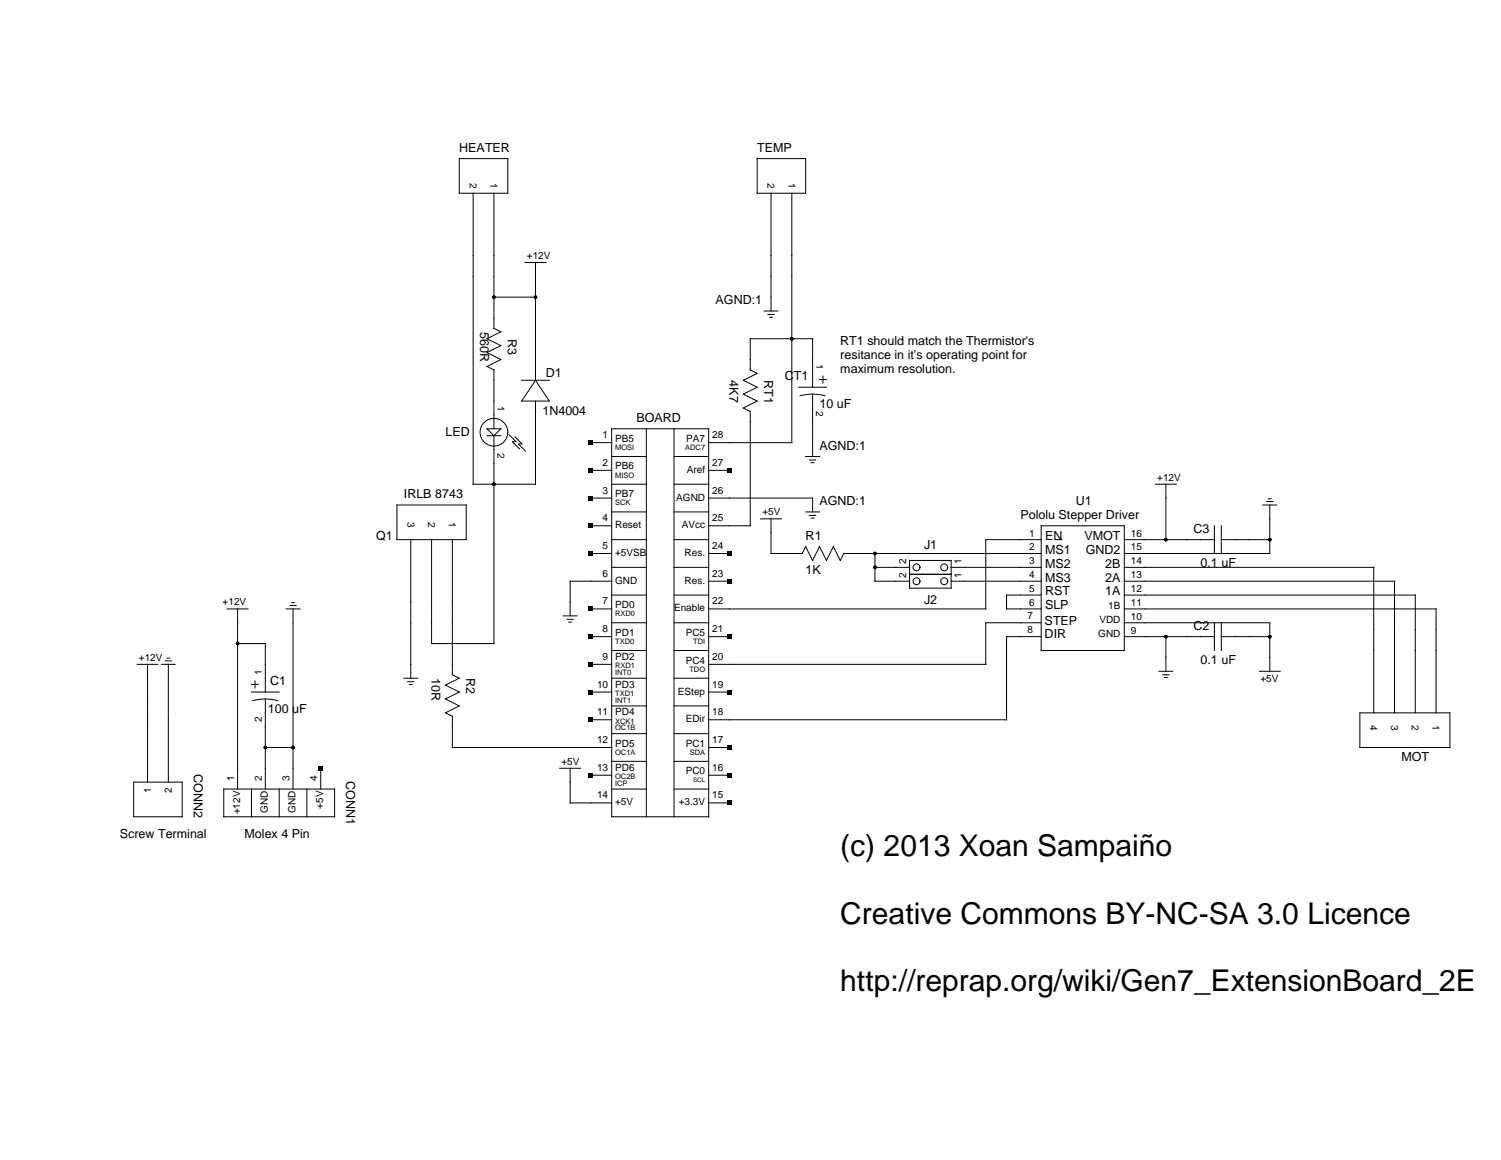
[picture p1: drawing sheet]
<svg xmlns="http://www.w3.org/2000/svg" width="279mm" height="216mm" viewBox="0 0 279 216" stroke-linecap="round" stroke-linejoin="round" font-family="sans-serif">
<g fill="none" stroke="#000" stroke-width=".19">
<path d="M85.5 29.5h9v6.5h-9zM88.1 36v54.1h11.6v-15.5M91.9 36v25.1M140.9 29.5h9.1v6.5h-9.1zM143.5 36v21.9M147.4 36v46.4h-15.5M91.9 55.3h7.8M97.7 48.9h3.9M99.7 48.9v21.9M142.2 57.9h2.6M142.9 58.5h1.2M143.3 59h.5"/>
<path d="M90.7 79.8h2.5l-1.3 1.3zM91.9 61.1l1.3 .7-2.5 1.2 2.5 1.3-2.5 1.3 2.5 1.3-2.5 1.3 1.2 .6v11M97.1 70.8h5.2M99.7 70.8l2.6 3.8h-5.2zM113.9 79.8h18v72.2h-18zM120.3 79.8v72.2M125.5 79.8v72.2M139.7 68.9v-5.9h11.6v9.1M139.7 68.8l1.2 .7M140.9 69.5l-2.5 1.3 2.5 1.3-2.5 1.3 2.5 1.2-2.5 1.3 1.3 .7v21.3h-7.8M148.7 72.1h5.1M148.9 73.7a9 9 0 0 1 4.7 0"/>
<path d="M151.3 73.4v11.6M152.5 70.6h1.3M153.2 70v1.3M73.9 94h12.9v6.4h-12.9zM90.7 81.1h2.5M91.9 81.1v38.7h-11.6v-19.4M94.8 80.9l1.2 1.3h-.6l1.3 1.3M95.8 81.3l1.4 1.3-.7 .1 1.3 1.3M110 97.9h3.9M110 82.4h3.9M110 87.5h3.9M110 92.7h3.9"/>
<path d="M113.9 90.1h6.4M113.9 95.3h6.4M113.9 85h6.4M125.5 90.1h6.4M125.5 95.3h6.4M125.5 85h6.4M131.9 92.7h19.4v2.6M131.9 87.5h3.9M141.6 96.6h3.9M143.5 96.6v6.4h5.8l.7-1.3 1.3 2.6 1.2-2.6 1.3 2.6 1.3-2.6 1.3 2.6 .7-1.3h36.7M150 95.3h2.5M150 85h2.5"/>
<path d="M150.7 85.6h1.1M150.7 95.9h1.1M151 86.1h.5M151 96.4h.5M193.8 97.9h15.5v23.2h-15.5zM215.1 90.1h3.9M217 90.1v10.3M226 97.9v5.1M227.3 97.9v5.1M235.1 94h2.6M235.8 93.3h1.1M236.1 92.8h.5"/>
<path d="M236.4 94v9h-27.1M42.3 113.3h3.9M44.2 119.8h5.2v9M44.2 113.3v33.6M53.3 113.3h2.5M54 112.7h1.1M54.3 112.2h.5M54.5 113.3v33.6M76.5 100.4v25.8M84.2 100.4v25.2l1.3 .6-2.6 1.3 2.6 1.3-2.6 1.3 2.6 1.3-2.6 1.3 1.3 .6v5.8h29.7M104.8 114.6h2.6M105.5 115.3h1.2"/>
<path d="M105.9 115.8h.5M110 103h3.9M110 113.3h3.9M110 118.5h3.9M113.9 100.4h6.4M113.9 115.9h6.4M113.9 105.6h6.4M113.9 108.2h-7.8v6.4M113.9 110.8h6.4M125.5 100.4h6.4M125.5 115.9h6.4M125.5 105.6h6.4"/>
<path d="M125.5 110.8h6.4M131.9 103h3.9M131.9 108.2h3.9M131.9 118.5h3.9M162.9 105.6h6.4M162.9 103v5.2h6.4M169.3 106.9h7.7M169.3 104.3h7.7v5.2h-7.7zM177 105.6h16.8M177 108.2h16.8M193.8 100.4h-10.3v12.9h-51.6M193.8 115.9h-10.3v7.8h-51.6"/>
<path d="M193.8 110.8h-6.4v2.5h6.4M193.8 118.5h-6.4v15.5h-55.5M196.4 100.4h1.3M209.3 100.4h16.7M209.3 115.9h27.1v9M209.3 105.6h46.4v27.1M209.3 108.2h50.3v24.5M209.3 110.8h54.1v21.9M209.3 113.3h58v19.4M209.3 118.5h16.7M217 118.5v6.4M226 115.9v5.2"/>
<path d="M227.3 100.4h9.1M227.3 118.5h9.1M227.3 115.9v5.2M25.5 123.7h3.9M27.5 123.7v21.9M30 123.7h2.6M30.8 123h1.1M31.1 122.5h.5M31.3 123.7v21.9M46.8 127.4h1.3M46.8 128.8h5.2M47.1 130.4a9 9 0 0 1 4.6 0"/>
<path d="M47.5 126.7v1.3M49.4 139.1h5.1M49.4 130.1v16.8M75.2 126.2h2.6M75.9 126.9h1.1M76.2 127.4h.5M110 123.7h3.9M110 128.8h3.9M110 134h3.9M113.9 121.1h6.4M113.9 126.2h6.4M113.9 131.4h6.4"/>
<path d="M113.9 136.5h6.4M125.5 121.1h6.4M125.5 126.2h6.4M125.5 131.4h6.4M125.5 136.5h6.4M131.9 139.1h3.9M131.9 128.8h3.9M215.7 124.9h2.6M216.4 125.6h1.2M216.8 126.1h.5M234.4 124.9h3.9M253.1 132.7h16.8v6.4h-16.8z"/>
<path d="M24.9 145.6h9v6.4h-9zM41.7 146.9h20.6v5.1h-20.6zM46.8 146.9v5.1M52 146.9v5.1M57.1 146.9v5.1M59.7 143v3.9M104.2 143h3.9M106.1 143v6.4h7.8M110 144.3h3.9M113.9 141.7h6.4M113.9 146.9h6.4M125.5 141.7h6.4"/>
<path d="M125.5 146.9h6.4M131.9 144.3h3.9M131.9 149.4h3.9"/>
<circle cx="91.9" cy="80.5" r="2.58"/>
<circle cx="170.6" cy="108.2" r=".64"/>
<circle cx="170.6" cy="105.6" r=".64"/>
<circle cx="175.8" cy="108.2" r=".64"/>
<circle cx="175.8" cy="105.6" r=".64"/>
</g>
<g fill="#000">
<path d="M109.6 82h.8v.8h-.8zM109.6 87.2h.8v.7h-.8zM109.6 92.3h.8v.8h-.8zM109.6 97.5h.8v.7h-.8zM135.4 87.2h.8v.7h-.8zM109.6 102.6h.8v.8h-.8zM109.6 112.9h.8v.8h-.8zM109.6 118.1h.8v.8h-.8zM135.4 118.1h.8v.8h-.8zM135.4 107.8h.8v.8h-.8zM135.4 102.6h.8v.8h-.8zM109.6 123.3h.8v.7h-.8z"/>
<path d="M109.6 128.4h.8v.8h-.8zM109.6 133.6h.8v.8h-.8zM135.4 138.7h.8v.8h-.8zM135.4 128.4h.8v.8h-.8zM59.3 142.6h.8v.8h-.8zM109.6 143.9h.8v.8h-.8zM135.4 149.1h.8v.7h-.8zM135.4 143.9h.8v.8h-.8z"/>
<circle cx="91.9" cy="55.3" r=".32"/>
<circle cx="99.7" cy="55.3" r=".32"/>
<circle cx="147.4" cy="63" r=".32"/>
<circle cx="91.9" cy="90.1" r=".32"/>
<circle cx="44.2" cy="119.8" r=".32"/>
<circle cx="162.9" cy="105.6" r=".32"/>
<circle cx="162.9" cy="103" r=".32"/>
<circle cx="217" cy="100.4" r=".32"/>
<circle cx="217" cy="118.5" r=".32"/>
<circle cx="236.4" cy="100.4" r=".32"/>
<circle cx="236.4" cy="118.5" r=".32"/>
<circle cx="49.4" cy="139.1" r=".32"/>
<circle cx="54.5" cy="139.1" r=".32"/>
</g>
<g font-size="5.6">
<text x="156.4" y="159.4">(c) 2013 Xoan Sampaiño</text>
<text x="156.4" y="171.9">Creative Commons BY-NC-SA 3.0 Licence</text>
<text x="156.4" y="184.4">http://reprap.org/wiki/Gen7_ExtensionBoard_2E</text>
</g>
<g font-size="2.3">
<text x="85.5" y="28.2">HEATER</text>
<text x="140.9" y="28.2">TEMP</text>
<text x="133.2" y="56.6">AGND:1</text>
<text x="89.4" y="61.8" transform="rotate(90 89.4 61.8)">560R</text>
<text x="94.5" y="63" transform="rotate(90 94.5 63)">R3</text>
<text x="156.4" y="64.3">RT1 should match the Thermistor's</text>
<text x="101.6" y="70.1">D1</text>
<text x="135.8" y="70.8" transform="rotate(90 135.8 70.8)">4K7</text>
<text x="142.2" y="70.8" transform="rotate(90 142.2 70.8)">RT1</text>
<text x="146.1" y="70.8">CT1</text>
<text x="156.4" y="66.9">resitance in it's operating point for</text>
<text x="156.4" y="69.5">maximum resolution.</text>
<text x="101" y="77.2">1N4004</text>
<text x="152.5" y="75.9">10 uF</text>
<text x="82.9" y="81.1">LED</text>
<text x="118.5" y="78.5">BOARD</text>
<text x="152.5" y="83.7">AGND:1</text>
<text x="75.2" y="92.7">IRLB 8743</text>
<text x="152.5" y="94">AGND:1</text>
<text x="200.3" y="94">U1</text>
<text x="70" y="100.4">Q1</text>
<text x="150" y="100.4">R1</text>
<text x="189.9" y="96.6">Pololu Stepper Driver</text>
<text x="194.5" y="100.5">EN</text>
<text x="201.8" y="100.5">VMOT</text>
<text x="222.2" y="99.1">C3</text>
<text x="150" y="106.9">1K</text>
<text x="172" y="102.1">J1</text>
<text x="194.5" y="103.1">MS1</text>
<text x="194.5" y="105.7">MS2</text>
<text x="202.1" y="103.1">GND2</text>
<text x="205.7" y="105.7">2B</text>
<text x="223.5" y="105.6">0.1 uF</text>
<text x="172" y="112.4">J2</text>
<text x="194.5" y="108.2">MS3</text>
<text x="194.5" y="110.8">RST</text>
<text x="194.5" y="113.4">SLP</text>
<text x="205.7" y="110.8">1A</text>
<text x="205.7" y="108.2">2A</text>
<text x="194.5" y="116.2">STEP</text>
<text x="194.5" y="118.8">DIR</text>
<text x="222.2" y="117.2">C2</text>
<text x="223.5" y="123.7">0.1 uF</text>
<text x="50.3" y="127.5">C1</text>
<text x="80.3" y="126.2" transform="rotate(90 80.3 126.2)">10R</text>
<text x="86.8" y="126.2" transform="rotate(90 86.8 126.2)">R2</text>
<text x="49.9" y="132.7">100 uF</text>
<text x="260.8" y="141.7">MOT</text>
<text x="36.1" y="144.1" transform="rotate(90 36.1 144.1)">CONN2</text>
<text x="64.4" y="145.4" transform="rotate(90 64.4 145.4)">CONN1</text>
<text x="22.3" y="155.9">Screw Terminal</text>
<text x="45.5" y="155.9">Molex 4 Pin</text>
</g>
<g font-size="1.9">
<text x="87.4" y="34" transform="rotate(90 87.4 34)">2</text>
<text x="91.3" y="34" transform="rotate(90 91.3 34)">1</text>
<text x="142.9" y="34" transform="rotate(90 142.9 34)">2</text>
<text x="146.7" y="34" transform="rotate(90 146.7 34)">1</text>
<text x="98.1" y="48.2">+12V</text>
<text x="151.9" y="67.8" transform="rotate(90 151.9 67.8)">1</text>
<text x="92.6" y="75.5" transform="rotate(90 92.6 75.5)">1</text>
<text x="151.9" y="76.6" transform="rotate(90 151.9 76.6)">2</text>
<text x="112.2" y="81.6">1</text>
<text x="114.5" y="82.2">PB5</text>
<text x="127.8" y="82.2">PA7</text>
<text x="132.6" y="81.6">28</text>
<text x="92.6" y="84.3" transform="rotate(90 92.6 84.3)">2</text>
<text x="112.2" y="86.7">2</text>
<text x="114.5" y="87.4">PB6</text>
<text x="127.9" y="88">Aref</text>
<text x="132.6" y="86.7">27</text>
<text x="215.4" y="89.5">+12V</text>
<text x="112.2" y="91.9">3</text>
<text x="114.5" y="92.5">PB7</text>
<text x="125.9" y="93.2">AGND</text>
<text x="132.6" y="91.9">26</text>
<text x="141.9" y="95.9">+5V</text>
<text x="75.8" y="97.2" transform="rotate(90 75.8 97.2)">3</text>
<text x="79.7" y="97.2" transform="rotate(90 79.7 97.2)">2</text>
<text x="83.6" y="97.2" transform="rotate(90 83.6 97.2)">1</text>
<text x="112.2" y="97">4</text>
<text x="114.5" y="98.3">Reset</text>
<text x="126.9" y="98.3">AVcc</text>
<text x="132.6" y="97">25</text>
<text x="191.6" y="99.9">1</text>
<text x="210.5" y="99.9">16</text>
<text x="112.2" y="102.2">5</text>
<text x="112.2" y="107.4">6</text>
<text x="114.5" y="103.5">+5VSB</text>
<text x="127.4" y="103.5">Res.</text>
<text x="132.6" y="107.4">23</text>
<text x="132.6" y="102.2">24</text>
<text x="168.7" y="107.5" transform="rotate(-90 168.7 107.5)">2</text>
<text x="168.7" y="105" transform="rotate(-90 168.7 105)">2</text>
<text x="179" y="107.5" transform="rotate(-90 179 107.5)">1</text>
<text x="179" y="105" transform="rotate(-90 179 105)">1</text>
<text x="191.6" y="102.4">2</text>
<text x="191.6" y="105">3</text>
<text x="191.6" y="107.6">4</text>
<text x="210.5" y="107.6">13</text>
<text x="210.5" y="105">14</text>
<text x="210.5" y="102.4">15</text>
<text x="41.4" y="112.7">+12V</text>
<text x="112.2" y="112.5">7</text>
<text x="114.5" y="113.2">PD0</text>
<text x="114.5" y="108.7">GND</text>
<text x="125.5" y="113.8">Enable</text>
<text x="127.4" y="108.7">Res.</text>
<text x="132.6" y="112.5">22</text>
<text x="191.6" y="110.2">5</text>
<text x="191.6" y="112.8">6</text>
<text x="206.3" y="113.4">1B</text>
<text x="210.5" y="112.8">11</text>
<text x="210.5" y="110.2">12</text>
<text x="112.2" y="117.7">8</text>
<text x="114.5" y="118.3">PD1</text>
<text x="127.6" y="118.3">PC5</text>
<text x="132.6" y="117.7">21</text>
<text x="191.2" y="115.3">7</text>
<text x="191.2" y="117.8">8</text>
<text x="204.4" y="118.6">GND</text>
<text x="204.6" y="116">VDD</text>
<text x="210.5" y="117.9">9</text>
<text x="210.5" y="115.3">10</text>
<text x="25.9" y="123">+12V</text>
<text x="48.7" y="125.6" transform="rotate(-90 48.7 125.6)">1</text>
<text x="112.2" y="122.8">9</text>
<text x="114.5" y="122.8">PD2</text>
<text x="127.6" y="123.5">PC4</text>
<text x="132.6" y="122.8">20</text>
<text x="111.1" y="128">10</text>
<text x="114.5" y="128">PD3</text>
<text x="126.2" y="129.3">EStep</text>
<text x="132.6" y="128">19</text>
<text x="234.6" y="126.9">+5V</text>
<text x="48.7" y="134.4" transform="rotate(-90 48.7 134.4)">2</text>
<text x="111.1" y="133.1">11</text>
<text x="114.5" y="133.2">PD4</text>
<text x="127.6" y="134.4">EDir</text>
<text x="132.6" y="133.1">18</text>
<text x="255.1" y="134.9" transform="rotate(90 255.1 134.9)">4</text>
<text x="258.9" y="134.9" transform="rotate(90 258.9 134.9)">3</text>
<text x="262.8" y="134.9" transform="rotate(90 262.8 134.9)">2</text>
<text x="266.7" y="134.9" transform="rotate(90 266.7 134.9)">1</text>
<text x="104.5" y="142.3">+5V</text>
<text x="111.1" y="138.3">12</text>
<text x="111.1" y="143.5">13</text>
<text x="114.5" y="139">PD5</text>
<text x="114.5" y="143.5">PD6</text>
<text x="127.6" y="139">PC1</text>
<text x="132.6" y="143.5">16</text>
<text x="132.6" y="138.3">17</text>
<text x="28.1" y="147.5" transform="rotate(-90 28.1 147.5)">1</text>
<text x="32" y="147.5" transform="rotate(-90 32 147.5)">2</text>
<text x="43.6" y="145.3" transform="rotate(-90 43.6 145.3)">1</text>
<text x="48.7" y="145.3" transform="rotate(-90 48.7 145.3)">2</text>
<text x="53.9" y="145.3" transform="rotate(-90 53.9 145.3)">3</text>
<text x="59.1" y="145.3" transform="rotate(-90 59.1 145.3)">4</text>
<text x="111.1" y="148.6">14</text>
<text x="114.5" y="149.9">+5V</text>
<text x="126.4" y="149.9">+3.3V</text>
<text x="127.6" y="144.1">PC0</text>
<text x="132.6" y="148.6">15</text>
<text x="44.7" y="151.6" transform="rotate(-90 44.7 151.6)">+12V</text>
<text x="49.9" y="151.3" transform="rotate(-90 49.9 151.3)">GND</text>
<text x="55" y="151.3" transform="rotate(-90 55 151.3)">GND</text>
<text x="60.2" y="150.5" transform="rotate(-90 60.2 150.5)">+5V</text>
</g>
<g font-size="1.4">
<text x="114.5" y="83.7">MOSI</text>
<text x="127.5" y="83.7">ADC7</text>
<text x="114.5" y="88.9">MISO</text>
<text x="114.5" y="94">SCK</text>
<text x="114.5" y="114.7">RXD0</text>
<text x="114.5" y="119.8">TXD0</text>
<text x="129" y="119.8">TDI</text>
<text x="114.5" y="124.3">RXD1</text>
<text x="114.5" y="125.6">INT0</text>
<text x="128.3" y="125">TDO</text>
<text x="114.5" y="129.5">TXD1</text>
<text x="114.5" y="130.8">INT1</text>
<text x="114.5" y="134.7">XCK1</text>
<text x="114.5" y="135.9">OC1B</text>
<text x="114.5" y="140.5">OC1A</text>
<text x="128.4" y="140.5">SDA</text>
<text x="114.5" y="145">OC2B</text>
<text x="114.5" y="146.3">ICP</text>
</g>
<text font-size="1.2" x="129" y="145.6">SCL</text>
</svg>
